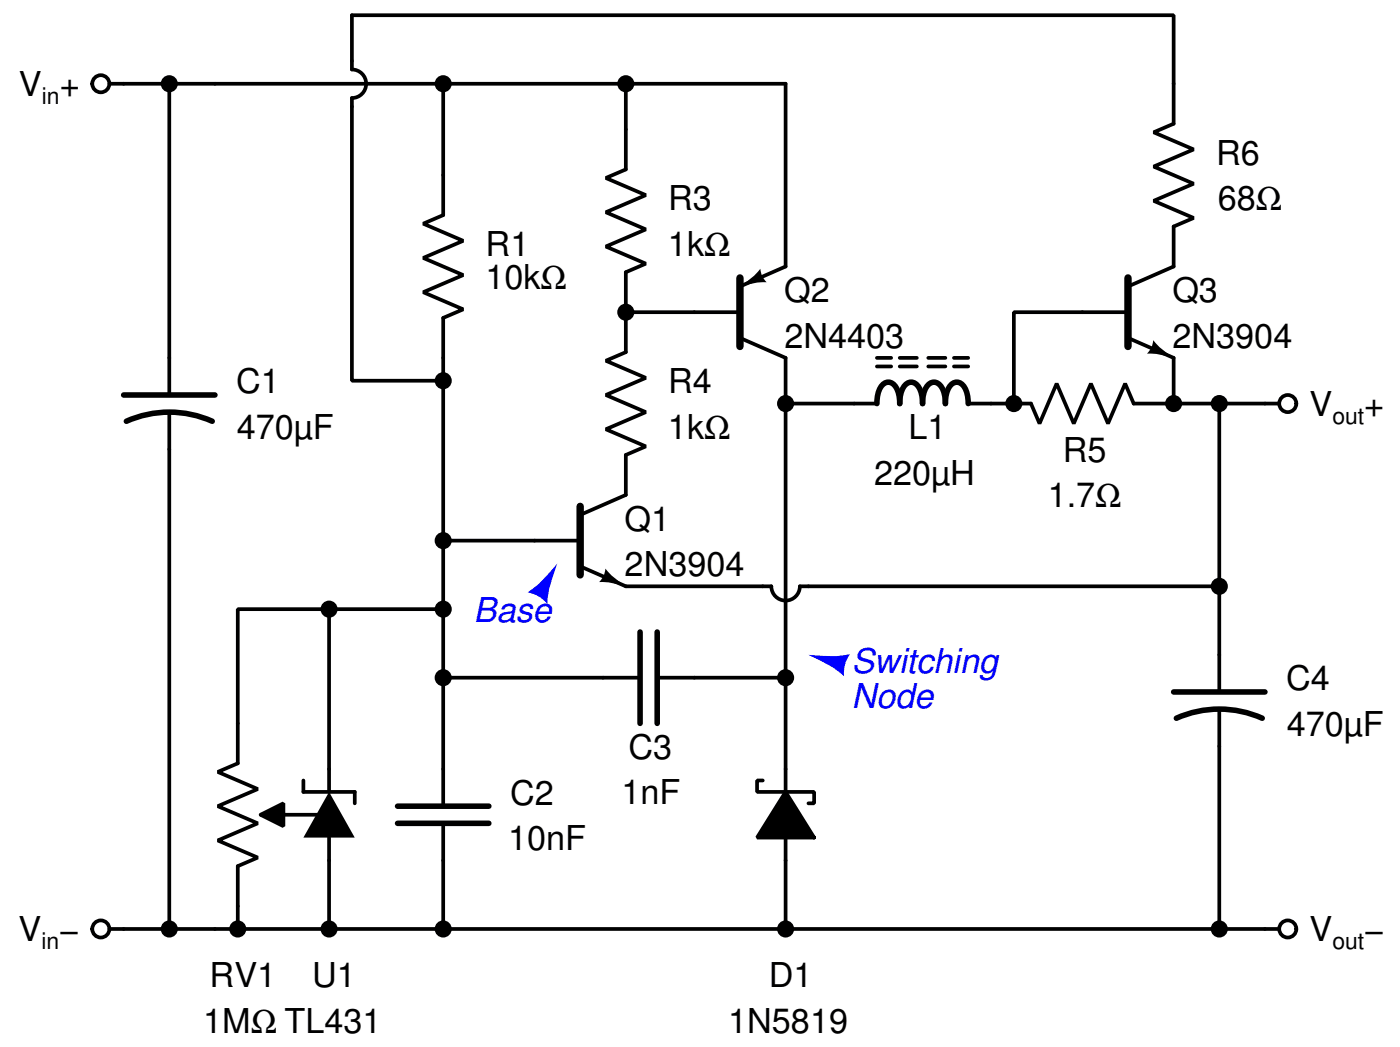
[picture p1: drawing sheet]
<svg xmlns="http://www.w3.org/2000/svg" width="130mm" height="97mm" viewBox="0 0 130 97" stroke-linecap="round" stroke-linejoin="round" font-family="sans-serif">
<path d="M11.5 36.6h8.4M11.7 39a9.8 9.8 0 0 1 8 0M81.3 37.4a1.86 1.86 0 0 1 .9-2 1.11 1.11 0 0 1 1.2 1.2v.8a1.86 1.86 0 0 1 .9-2 1.11 1.11 0 0 1 1.2 1.2v.8a1.86 1.86 0 0 1 .9-2 1.11 1.11 0 0 1 1.2 1.2l.1 .8a1.86 1.86 0 0 1 .8-2 1.11 1.11 0 0 1 1.2 1.2l.1 .8M59.4 58.6v8.4M60.9 58.6v8.4M36.9 74.7h8.4M36.9 76.3h8.4M108.8 64.1h8.5M109.1 66.6a9.8 9.8 0 0 1 7.9 0" fill="none" stroke="#000" stroke-width=".52"/>
<g fill="none" stroke="#000" stroke-width=".34">
<path d="M10.1 7.8h62.7M15.7 7.8v28.8M41.1 7.8v12.1l-1.9 .8 3.8 1.6-3.8 1.6 3.8 1.6-3.8 1.6 3.8 1.6-1.9 .8v45.2M58 7.8v7.9l-1.8 .8 3.7 1.6-3.7 1.6 3.7 1.6-3.7 1.5 3.7 1.6-1.9 .8v7.4l-1.8 .8 3.7 1.6-3.7 1.6 3.7 1.6-3.7 1.6 3.7 1.6-1.9 .8v3.7l-4.2 1.8M15.7 38.2v47.9M58 28.9h10.6M68.6 31.3l4.2 1.9v52.9M72.8 24.7l-4.2 1.8M72.8 37.4h8.5M81.3 34h1.3M81.3 33.2h1.3M83.4 34h1.6"/>
<path d="M83.4 33.2h1.6M86.1 34h1.6M86.1 33.2h1.6M88.5 34h1.3M88.5 33.2h1.3M89.8 37.4h2.1M118.6 37.4h-5.5v26.7M41.1 56.4h-10.6v17M41.1 50.1h12.7M53.8 52.5l4.2 1.8h12.7M28.1 72.3v1.1h4.8v1M30.5 77.6v8.5"/>
<path d="M41.1 76.3v9.8M41.1 62.8h18.3M60.9 62.8h11.9M70.7 72.3h-.5v1.1h5.3v1h-.5M72.8 73.4l2.7 4.2h-5.3zM113.1 65.7v20.4h-103M113.1 86.1h5.5"/>
<circle cx="9.3" cy="7.8" r=".79"/>
<circle cx="119.4" cy="37.4" r=".79"/>
<circle cx="9.3" cy="86.1" r=".79"/>
<circle cx="119.4" cy="86.1" r=".79"/>
</g>
<g fill="#000">
<path d="M30.5 73.4l2.4 4.2h-4.8zM72.8 73.4l2.7 4.2h-5.3z"/>
<path d="M68.6 26.5l1.3-.9 .6-.7a1.9 1.9 0 0 0 .6 1.3h-.9z" fill-rule="evenodd"/>
<path d="M56.1 52.7l.7 .7 1.2 .9-1.5-.3-.9-.1a1.9 1.9 0 0 0 .5-1.2z" fill-rule="evenodd"/>
<circle cx="15.7" cy="7.8" r=".79"/>
<circle cx="41.1" cy="7.8" r=".79"/>
<circle cx="58" cy="7.8" r=".79"/>
<circle cx="58" cy="28.9" r=".79"/>
<circle cx="72.8" cy="37.4" r=".79"/>
<circle cx="113.1" cy="37.4" r=".79"/>
<circle cx="41.1" cy="56.4" r=".79"/>
<circle cx="41.1" cy="50.1" r=".79"/>
<circle cx="41.1" cy="62.8" r=".79"/>
<circle cx="72.8" cy="62.8" r=".79"/>
<circle cx="15.7" cy="86.1" r=".79"/>
<circle cx="30.5" cy="86.1" r=".79"/>
<circle cx="41.1" cy="86.1" r=".79"/>
<circle cx="72.8" cy="86.1" r=".79"/>
<circle cx="113.1" cy="86.1" r=".79"/>
</g>
<path d="M68.6 25.8v6.3M53.8 46.9v6.4" fill="none" stroke="#000" stroke-width=".69"/>
<g fill="#00f">
<path d="M75 60.7l2.1 .1 1.7-.2a2.94 2.94 0 0 0-.5 2.1l-1.4-1.1z" fill-rule="evenodd"/>
<path d="M48.9 54.9l1.4-1.1 1.4-1.6-.7 2-.3 1.7a2.94 2.94 0 0 0-1.8-1z" fill-rule="evenodd"/>
</g>
<path d="M72.8 7.8v16.9M91.9 37.4h3.7l.8 1.8 1.6-3.7 1.6 3.7 1.6-3.7 1.5 3.7 1.6-3.7 .8 1.9h8M104.6 26.5l4.2-1.8v-3.7l1.9-.8-3.7-1.6 3.7-1.6-3.7-1.6 3.7-1.6-3.7-1.5 1.8-.8v-10.1h-76.2v5a1.32 1.32 0 0 1 1.4 1.4 1.32 1.32 0 0 1-1.4 1.3v26.2h8.5M104.6 28.9h-10.6v8.5M104.6 31.3l4.2 1.9v4.2M30.5 56.4h-8.5v14.3l-1.8 .8 3.7 1.6-3.7 1.6 3.7 1.6-3.7 1.6 3.7 1.6-1.9 .8v5.8M70.7 54.3h.8a1.32 1.32 0 0 0 1.3 1.4 1.32 1.32 0 0 0 1.4-1.4h38.9M24.2 75.5l2.1-1.1v2.2zM24.2 75.5h6.3" fill="none" stroke="#000" stroke-width=".34"/>
<g fill="#000">
<path d="M24.2 75.5l2.1-1.1v2.2z"/>
<path d="M106.9 31.5l.7 .7 1.2 1-1.5-.4h-.9a1.9 1.9 0 0 0 .5-1.3z" fill-rule="evenodd"/>
<circle cx="41.1" cy="35.3" r=".79"/>
<circle cx="94" cy="37.4" r=".79"/>
<circle cx="108.8" cy="37.4" r=".79"/>
<circle cx="30.5" cy="56.4" r=".79"/>
<circle cx="113.1" cy="54.3" r=".79"/>
<circle cx="22" cy="86.1" r=".79"/>
</g>
<path d="M104.6 25.8v6.3" fill="none" stroke="#000" stroke-width=".69"/>
<g font-size="3.2">
<text x="1.8" y="8.9">V +</text>
<text x="112.8" y="15.3">R6</text>
<text x="45" y="23.7">R1</text>
<text x="61.9" y="23.7">1kΩ</text>
<text x="62" y="19.5">R3</text>
<text x="112.9" y="19.5">68Ω</text>
<text x="45" y="26.8">10kΩ</text>
<text x="72.7" y="28">Q2</text>
<text x="108.7" y="28">Q3</text>
<text x="72.7" y="32.2">2N4403</text>
<text x="108.7" y="32.2">2N3904</text>
<text x="21.9" y="36.5">C1</text>
<text x="22" y="40.7">470µF</text>
<text x="61.9" y="40.7">1kΩ</text>
<text x="62" y="36.4">R4</text>
<text x="84.2" y="40.7">L1</text>
<text x="121.4" y="38.6">V</text>
<text x="126.5" y="38.6">+</text>
<text x="81" y="44.9">220µH</text>
<text x="97.2" y="47">1.7Ω</text>
<text x="98.6" y="42.8">R5</text>
<text x="57.9" y="49.2">Q1</text>
<text x="57.9" y="53.4">2N3904</text>
<text x="119.3" y="64">C4</text>
<text x="58.3" y="70.3">C3</text>
<text x="119.3" y="68.2">470µF</text>
<text x="47.3" y="74.6">C2</text>
<text x="57.6" y="74.5">1nF</text>
<text x="47.1" y="78.8">10nF</text>
<text x="1.7" y="87.2">V −</text>
<text x="121.4" y="87.2">V</text>
<text x="126.5" y="87.2">−</text>
<text x="18.8" y="95.7">1MΩ TL431</text>
<text x="19.4" y="91.5">RV1</text>
<text x="29" y="91.5">U1</text>
<text x="67.5" y="95.7">1N5819</text>
<text x="71.3" y="91.5">D1</text>
</g>
<g font-size="3.2" fill="#00f">
<text x="43.9" y="57.6">Base</text>
<text x="79" y="62.4">Switching</text>
<text x="79" y="65.6">Node</text>
</g>
<g font-size="2.1">
<text x="3.9" y="9.6">in</text>
<text x="123.6" y="39.3">out</text>
<text x="3.8" y="87.9">in</text>
<text x="123.6" y="87.9">out</text>
</g>
</svg>
